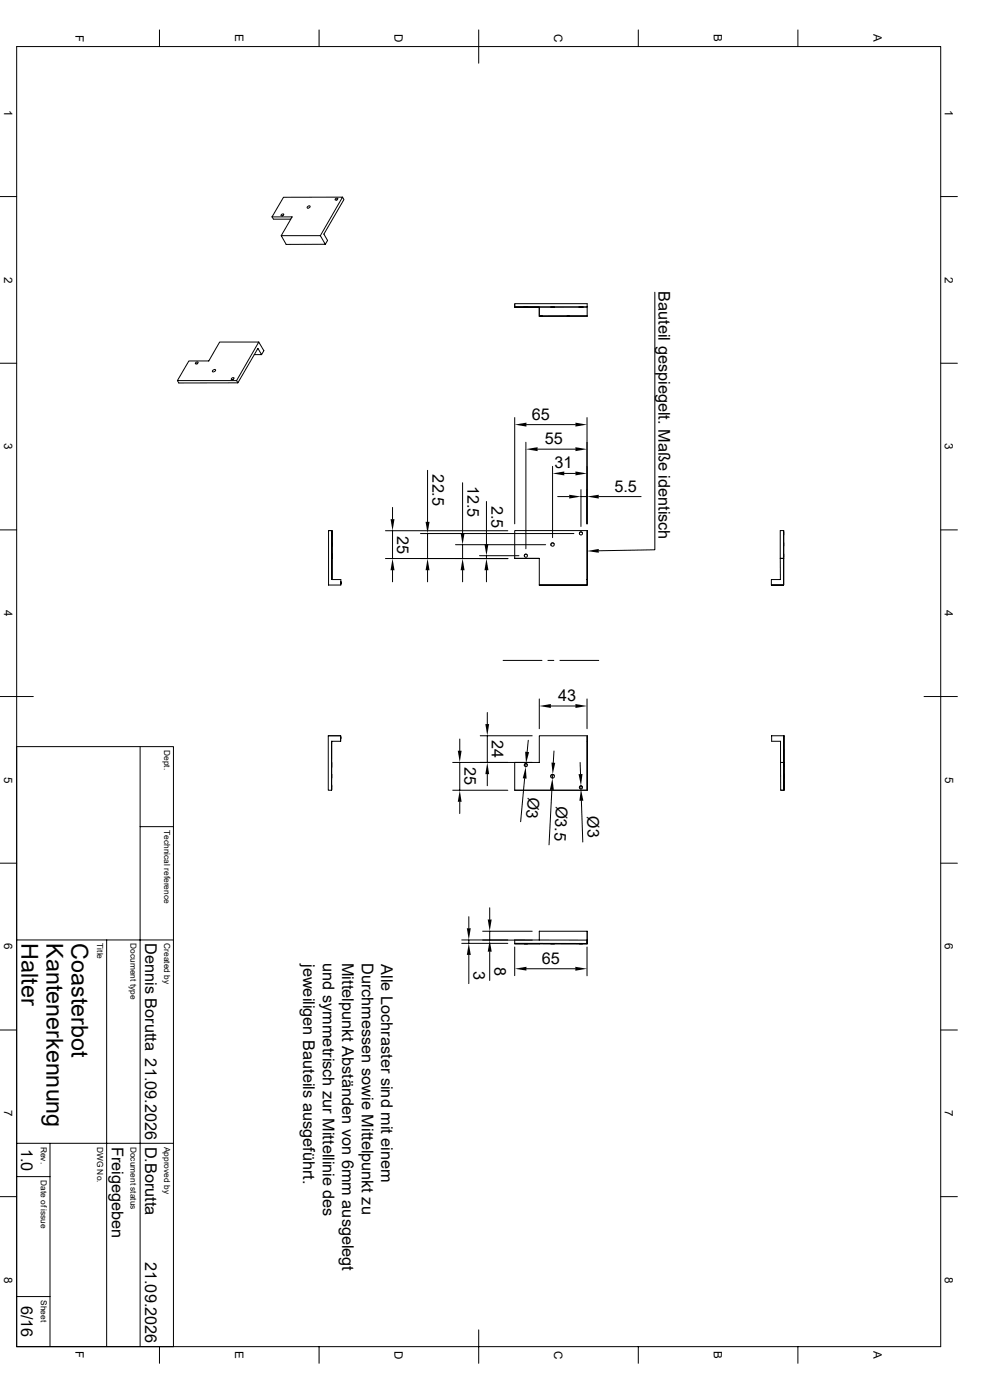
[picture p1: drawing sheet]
<svg xmlns="http://www.w3.org/2000/svg" width="297mm" height="420mm" viewBox="0 0 297 420" stroke-linecap="round" stroke-linejoin="round" font-family="sans-serif">
<g fill="none" stroke="#000" stroke-width=".3">
<path d="M5 14h276.9v390h-276.9zM47.8 9v5M95.6 9v5M143.5 9v10M191.3 9v5M239.1 9v5M0 59h5M100.5 59.7l.6-.3a.42 .42 0 0 1-.1 .6 .42 .42 0 0 1-.6-.1zM101.1 59.9l-.3 .2M102.7 59.1l-17.7 .1-3.5 5.9M281.9 59h5M81.5 65.1h6l-3.2 5.6 1.5 2.6h11.7l.7-1.2-1.1-1.9 6-10.3-.4-.8-6.7 11.6"/>
<path d="M81.5 65.1l.5 .6h5.1M84.3 70.7h11.7l1.5 2.6M84.3 64.4l.6-.2a.42 .42 0 0 1-.2 .5 .42 .42 0 0 1-.5-.1zM84.9 64.6l-.3 .2M92.1 62.1l.7-.3a.42 .42 0 0 1-.2 .6 .42 .42 0 0 1-.5-.3zM154.3 92.2h7.3zM154.3 92.1v-1h21.7v1h-21.7h7.3v2.8h14.4M154.3 91.2v1M156.9 92.2h1.4zM156.9 92.1h1.4zM161.6 94.9h14.4zM161.6 92.1h14.4v2.7h-14.4z"/>
<path d="M162 94.9h.6zM162 94.8h.6zM165.1 92.1h1.1zM170 94.9h.6zM170 94.8h.6zM173.5 92.1h1.3zM196.3 87.7v77.2l-16.8 .3M0 109h5M53.2 114.2l.4 .7h17.7M58.6 108.8l.7-.2a.42 .42 0 0 1-.2 .5 .42 .42 0 0 1-.6-.1zM59.2 109.1l-.2 .1M63.8 111.1l.7-.2a.53 .53 0 0 1-.2 .6 .53 .53 0 0 1-.7-.1z"/>
<path d="M69.4 113.5l.6-.2a.42 .42 0 0 1-.2 .5 .42 .42 0 0 1-.5-.1zM70 113.7l-.2 .2M76.2 106.4h2.2l-1.1-1.9-6 10.4-.4-.7 6.7-11.6 1.5 2.6-.7 1.2M77.6 102.6h-11.8l-3.2 5.7h-6l-3.4 5.9h17.7M281.9 109h5M154.3 125.3v31.8M157.6 132.7v31.9M157.8 127.4h14.7M161.1 134.7h11.4M165.6 139.9v21.4M175.9 125.3v31.8M0 159h5"/>
<path d="M98.5 159.2h1v14.7v-14.7h-1v16.3h3.7M99.5 159.3v1.4zM115.5 159.2h36.7M117.6 152.2v3.5M117.6 159.2v8.4M128.1 141.1v15.4M138.6 144.8v15.1M145.8 150.5v12.7M167.1 149h3.5M169.1 142h3.4M174.1 146.9v11M174.1 149h1.8"/>
<path d="M174.5 159.8a.47 .47 0 0 0-.6-.2 .47 .47 0 0 0-.2 .6M176 159.2h-21.7v8.3h7.3v8M179.5 149h12.7M233.8 159.2h1.1v8.3h-1.1zM234.9 159.2v16.3h-3.7v-1.6h2.7l-.1-6.4h1.1v8h-3.7M234.9 159.5v1zM281.9 159h5M99.5 173.9h2.7zM99.5 162.8v1.1zM99.5 166v1.3zM102.2 173.9v1.6zM102.2 174.5v.7z"/>
<path d="M115.5 167.6h36.7M117.6 171.1v3.4M126 160.1h46M128.1 160.1v7.5M128.1 171.1v3.4M136.5 163.4h27M138.6 163.4v4.2M138.6 171.1v3.4M143.7 166.7h11.8M145.8 166.7v.9M145.8 171.1v3.4M158 166.5a.47 .47 0 0 0-.6-.2 .47 .47 0 0 0-.2 .6"/>
<path d="M166.1 163.2a.51 .51 0 0 0-.7-.3 .51 .51 0 0 0-.3 .7M176 173.9v1.6h-14.4M176 173.9v-14.7v16.3h-14.4M176 173.9h.1M234.9 162.8v1.1zM234.9 166.2v1zM150.8 198.1h11.6M164.2 198.1h1.8M167.8 198.1h11.7M0 209h10M146.1 213.7v3.5M161.6 209.7v8.9"/>
<path d="M165.1 211.8h7.4M175.9 209.7v8.9M276.9 209h10M5 224h47v180M42 224v180M98.4 220.7h3.7v1.7h-2.7M99.4 228.7h.1M99.4 222.4v14.7M99.4 228.9v1.3zM99.4 232.3v1.2zM99.4 235.5v1.4zM102.1 220.7h-3.7v16.4h1v-14.7"/>
<path d="M102.1 220.7v1.7M102.1 220.7h.1M102.1 221.1v.6zM135.7 237.1h16.5M135.7 228.7h23.8M137.8 221.7v3.5M137.8 228.7v8.4M143.9 220.7h15.6M146.1 220.7v8M146.1 232.2v3.5M157.2 233.6l-1.2 12.9M157.6 229.1v.9"/>
<path d="M158 229.3a.47 .47 0 0 0-.6-.2 .47 .47 0 0 0-.2 .6M158.3 222.1l-.3 3.5M165.4 237l-.9 16.4M165.7 232.3l-.1 1.2M166 225.3l-.2 3.5M166.1 232.7a.55 .55 0 0 0-.7-.3 .55 .55 0 0 0-.3 .7M173.9 228.7l.1 3.5M174.1 235.7v1M174.5 236a.47 .47 0 0 0-.6-.2 .47 .47 0 0 0-.2 .6M176 220.7v16.4zM176 220.7h-14.4v8h-7.3v8.4h21.7h-21.7M176 222.4h.1"/>
<path d="M231.3 222.4v-1.7h3.6v8M231.3 222.4h2.6zM233.9 228.7h1M234.9 229.1v.9zM234.9 232.3v1.2zM234.9 220.7l.1 16.4h-1l-.1-14.7M234.9 228.7l.1 8.4h-1M234.9 220.7h.1M235 235.7v1zM0 259h5M42 248h10M137.8 240.5v3.6"/>
<path d="M174.2 240.2l.5 12.4M281.9 259h5M140.5 275v3.5M144.7 279.4h14.8M146.8 272.3v3.5M146.8 279.4v2.6M176 279.4v3.7v-1M176 279.4h.1M5 282h47M32 282v122M138.4 282h13.8M138.4 283h13.8"/>
<path d="M140.5 282v1M140.5 286.5v8.6M144.7 282h31.3v1h-14.4M146.8 285.5v8.6M154.3 283.1h21.7zM154.3 282v1.1M154.3 284.1v8.6M157.1 283h1zM157.1 283.1h1zM157.8 290.6h14.6M161.6 282v-2.6h14.4v3.6h-21.7h7.4M165.1 283.1h1.1z"/>
<path d="M165.1 283h1.1zM173.6 283h1zM173.6 283.1h1zM175.9 284.1v8.6M0 309h5M281.9 309h5M0 359h5M5 353h10M5 343h47M15 343v61M281.9 359h5M5 389h10"/>
<path d="M143.5 398.9v10.1M47.8 404v5M95.6 404v5M191.3 404v5M239.1 404v5"/>
<circle cx="157.6" cy="166.7" r=".48"/>
<circle cx="165.6" cy="163.4" r=".51"/>
<circle cx="174.1" cy="160" r=".48"/>
<circle cx="157.6" cy="229.5" r=".48"/>
<circle cx="165.6" cy="232.9" r=".56"/>
<circle cx="174.1" cy="236.2" r=".48"/>
</g>
<g fill="#000">
<path d="M154.3 127.4l3.5-.6v1.2zM157.6 134.7l3.5-.5v1.1zM172.5 126.8l3.4 .6-3.4 .6zM172.5 134.2l3.4 .5-3.4 .6zM117.1 155.7h1.1l-.6 3.5zM127.6 156.5h1.1l-.6 3.6zM138 159.9h1.2l-.6 3.5zM165.6 142l3.5-.6v1.2zM170.6 148.4l3.5 .6-3.5 .6zM172.5 141.4l3.4 .6-3.4 .6zM175.9 149l3.6-.6v1.2zM117.6 167.6l.6 3.5h-1.1z"/>
<path d="M128.1 167.6l.6 3.5h-1.1zM138.6 167.6l.6 3.5h-1.2zM145.8 167.6l.6 3.5h-1.2zM145.2 163.2h1.2l-.6 3.5zM175.9 165.3l3.6-.6v1.1zM145.5 217.2h1.1l-.6 3.5zM161.6 211.8l3.5-.6v1.2zM172.5 211.2l3.4 .6-3.4 .6zM137.2 225.2h1.1l-.5 3.5zM146 228.7l.6 3.5h-1.1zM157.6 230l.2 3.6-1.1-.1zM157.4 225.5l1.2 .1-1 3.5z"/>
<path d="M165.6 233.5l.4 3.5-1.2-.1zM165.3 228.8l1.1 .1-.7 3.4zM173.4 232.2h1.2l-.5 3.5zM137.8 237.1l.5 3.4h-1.1zM174.1 236.7l.7 3.5h-1.1zM139.9 278.5h1.2l-.6 3.5zM146.2 275.8h1.2l-.6 3.6zM140.5 283l.6 3.5h-1.2zM146.8 282l.6 3.5h-1.2zM154.3 290.6l3.5-.6v1.2zM172.4 290l3.5 .6-3.5 .6z"/>
</g>
<g font-size="7">
<text x="6.5" y="283" transform="rotate(90 6.5 283)">Halter</text>
<text x="14" y="283" transform="rotate(90 14 283)">Kantenerkennung</text>
<text x="21.5" y="283" transform="rotate(90 21.5 283)">Coasterbot</text>
</g>
<g font-size="4.9">
<text x="197.3" y="87.3" transform="rotate(90 197.3 87.3)">Bauteil gespiegelt. Maße identisch</text>
<text x="159.4" y="125.9">65</text>
<text x="163.3" y="133.3">55</text>
<text x="129.6" y="142.3" transform="rotate(90 129.6 142.3)">22.5</text>
<text x="166.2" y="140.5">31</text>
<text x="140.1" y="145.7" transform="rotate(90 140.1 145.7)">12.5</text>
<text x="184.1" y="147.5">5.5</text>
<text x="147.3" y="151.7" transform="rotate(90 147.3 151.7)">2.5</text>
<text x="119.1" y="160.7" transform="rotate(90 119.1 160.7)">25</text>
<text x="167.3" y="210.3">43</text>
<text x="147.4" y="222" transform="rotate(90 147.4 222)">24</text>
<text x="139.2" y="230.2" transform="rotate(90 139.2 230.2)">25</text>
<text x="158.3" y="239" transform="rotate(95 158.3 239)">Ø3</text>
<text x="166.7" y="241.7" transform="rotate(93 166.7 241.7)">Ø3.5</text>
<text x="175.9" y="244.9" transform="rotate(88 175.9 244.9)">Ø3</text>
<text x="43.5" y="283" transform="rotate(90 43.5 283)">Dennis Borutta 21.09.2026</text>
<text x="90.8" y="289.2" transform="rotate(90 90.8 289.2)">jeweiligen Bauteils ausgeführt.</text>
<text x="96.7" y="288.9" transform="rotate(90 96.7 288.9)">und symmetrisch zur Mittellinie des</text>
<text x="102.6" y="288.8" transform="rotate(90 102.6 288.8)">Mittelpunkt Abständen von 6mm ausgelegt</text>
<text x="108.4" y="288.8" transform="rotate(90 108.4 288.8)">Durchmessen sowie Mittelpunkt zu</text>
<text x="114.3" y="289.2" transform="rotate(90 114.3 289.2)">Alle Lochraster sind mit einem</text>
<text x="141.9" y="291.2" transform="rotate(90 141.9 291.2)">3</text>
<text x="148.2" y="290.2" transform="rotate(90 148.2 290.2)">8</text>
<text x="162.4" y="289.1">65</text>
<text x="6.3" y="344.5" transform="rotate(90 6.3 344.5)">1.0</text>
<text x="33.5" y="344" transform="rotate(90 33.5 344)">Freigegeben</text>
<text x="43.5" y="344" transform="rotate(90 43.5 344)">D.Borutta</text>
<text x="43.5" y="378.5" transform="rotate(90 43.5 378.5)">21.09.2026</text>
<text x="6.3" y="391.7" transform="rotate(90 6.3 391.7)">6/16</text>
</g>
<g font-size="3.5">
<text x="22.6" y="10.4" transform="rotate(90 22.6 10.4)">F</text>
<text x="70.5" y="10.3" transform="rotate(90 70.5 10.3)">E</text>
<text x="118.3" y="10.2" transform="rotate(90 118.3 10.2)">D</text>
<text x="166.1" y="10.2" transform="rotate(90 166.1 10.2)">C</text>
<text x="214" y="10.3" transform="rotate(90 214 10.3)">B</text>
<text x="261.8" y="10.3" transform="rotate(90 261.8 10.3)">A</text>
<text x="1.2" y="33" transform="rotate(90 1.2 33)">1</text>
<text x="283.2" y="33" transform="rotate(90 283.2 33)">1</text>
<text x="1.2" y="83" transform="rotate(90 1.2 83)">2</text>
<text x="283.2" y="83" transform="rotate(90 283.2 83)">2</text>
<text x="1.2" y="133" transform="rotate(90 1.2 133)">3</text>
<text x="283.2" y="133" transform="rotate(90 283.2 133)">3</text>
<text x="1.2" y="183" transform="rotate(90 1.2 183)">4</text>
<text x="283.2" y="183" transform="rotate(90 283.2 183)">4</text>
<text x="1.3" y="233" transform="rotate(90 1.3 233)">5</text>
<text x="283.3" y="233" transform="rotate(90 283.3 233)">5</text>
<text x="1.2" y="283" transform="rotate(90 1.2 283)">6</text>
<text x="283.2" y="283" transform="rotate(90 283.2 283)">6</text>
<text x="1.2" y="333" transform="rotate(90 1.2 333)">7</text>
<text x="283.2" y="333" transform="rotate(90 283.2 333)">7</text>
<text x="1.2" y="383" transform="rotate(90 1.2 383)">8</text>
<text x="283.2" y="383" transform="rotate(90 283.2 383)">8</text>
<text x="22.6" y="405.4" transform="rotate(90 22.6 405.4)">F</text>
<text x="70.5" y="405.3" transform="rotate(90 70.5 405.3)">E</text>
<text x="118.3" y="405.2" transform="rotate(90 118.3 405.2)">D</text>
<text x="166.1" y="405.2" transform="rotate(90 166.1 405.2)">C</text>
<text x="214" y="405.3" transform="rotate(90 214 405.3)">B</text>
<text x="261.8" y="405.3" transform="rotate(90 261.8 405.3)">A</text>
</g>
<g font-size="2.5">
<text x="49.2" y="225" transform="rotate(90 49.2 225)">Dept.</text>
<text x="49.2" y="249" transform="rotate(90 49.2 249)">Technical reference</text>
<text x="29.2" y="283" transform="rotate(90 29.2 283)">Title</text>
<text x="39.2" y="283" transform="rotate(90 39.2 283)">Document type</text>
<text x="49.2" y="283" transform="rotate(90 49.2 283)">Created by</text>
<text x="12.2" y="344" transform="rotate(90 12.2 344)">Rev.</text>
<text x="29.2" y="344" transform="rotate(90 29.2 344)">DWG No.</text>
<text x="39.2" y="344" transform="rotate(90 39.2 344)">Document status</text>
<text x="49.2" y="344" transform="rotate(90 49.2 344)">Approved by</text>
<text x="12.2" y="354" transform="rotate(90 12.2 354)">Date of issue</text>
<text x="12.2" y="390" transform="rotate(90 12.2 390)">Sheet</text>
</g>
</svg>
